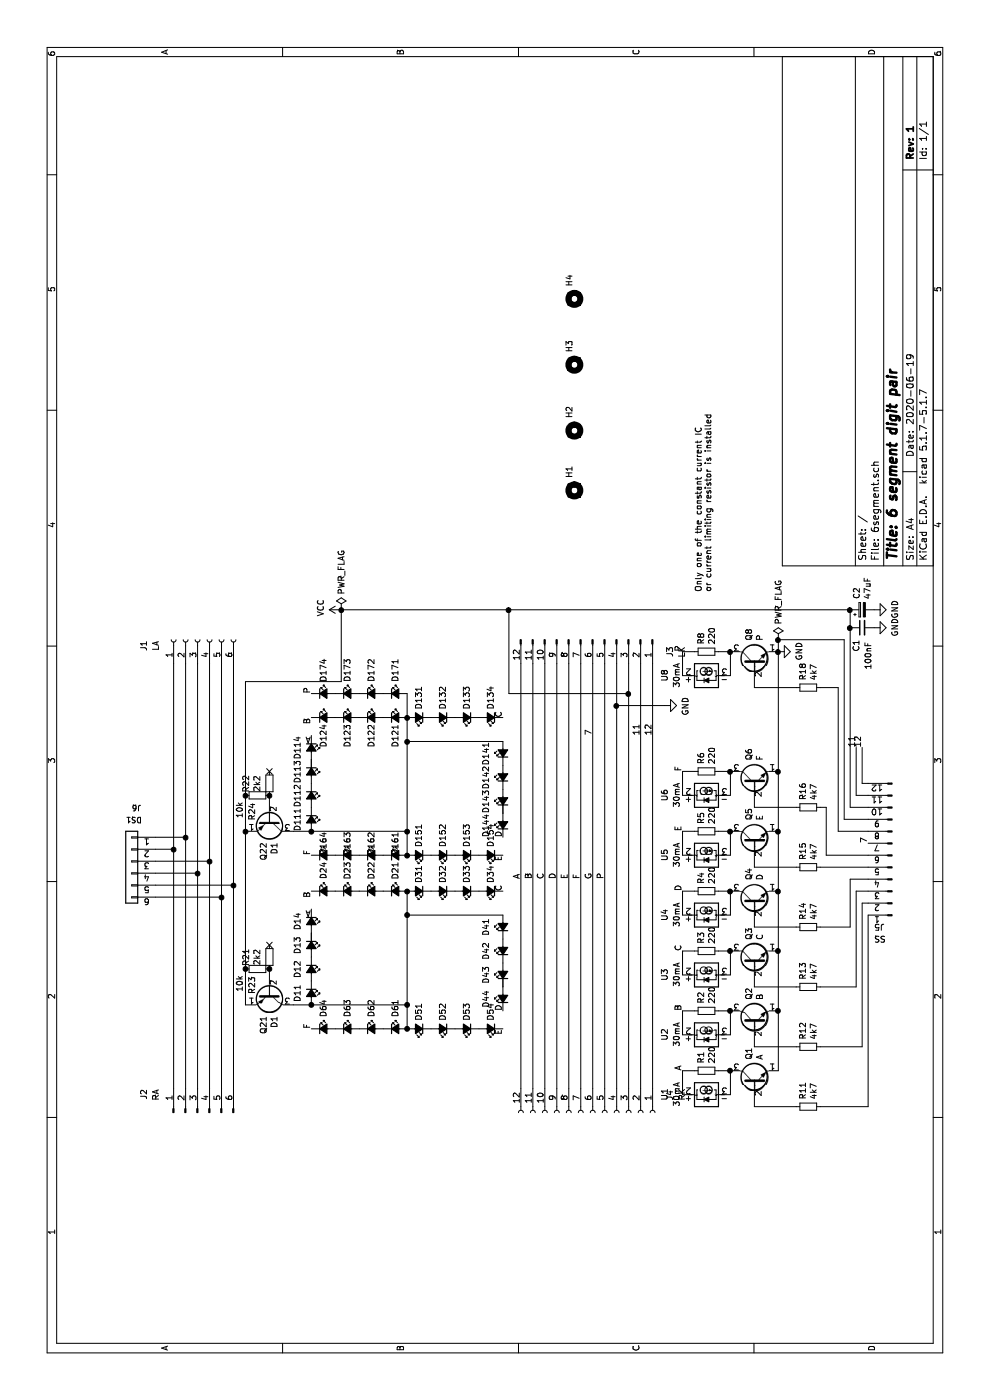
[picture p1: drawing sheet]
EESchema Schematic File Version 4
EELAYER 30 0
EELAYER END
$Descr A4 11693 8268
encoding utf-8
Sheet 1 1
Title "6 segment digit pair"
Date "2020-06-19"
Rev "1"
Comp ""
Comment1 ""
Comment2 ""
Comment3 ""
Comment4 ""
$EndDescr
$Comp
L Connector:Conn_01x06_Female J1
U 1 1
P 6350 1650
F 0 "J1" H 6300 2100 50  0000 C CNN
F 1 "LA" H 6300 2000 50  0000 C CNN
F 2 "Connector_PinSocket_2.54mm:PinSocket_1x06_P2.54mm_Horizontal" H 6350 1650 50  0001 C CNN
F 3 "~" H 6350 1650 50  0001 C CNN
	1    6350 1650
	1    0    0    -1  
$EndComp
$Comp
L Connector:Conn_01x06_Male J2
U 1 1
P 2400 1650
F 0 "J2" H 2600 2100 50  0000 R CNN
F 1 "RA" H 2600 2000 50  0000 R CNN
F 2 "Connector_PinHeader_2.54mm:PinHeader_1x06_P2.54mm_Horizontal" H 2400 1650 50  0001 C CNN
F 3 "~" H 2400 1650 50  0001 C CNN
	1    2400 1650
	1    0    0    -1  
$EndComp
$Comp
L Connector:Conn_01x12_Male J3
U 1 1
P 6350 4950
F 0 "J3" H 6450 5600 50  0000 C CNN
F 1 "LK" H 6450 5700 50  0000 C CNN
F 2 "Connector_PinHeader_2.54mm:PinHeader_1x12_P2.54mm_Horizontal" H 6350 4950 50  0001 C CNN
F 3 "~" H 6350 4950 50  0001 C CNN
	1    6350 4950
	-1   0    0    1   
$EndComp
$Comp
L Connector:Conn_01x12_Female J4
U 1 1
P 2400 4950
F 0 "J4" H 2300 5600 50  0000 R CNN
F 1 "RK" H 2300 5700 50  0000 R CNN
F 2 "Connector_PinSocket_2.54mm:PinSocket_1x12_P2.54mm_Horizontal" H 2400 4950 50  0001 C CNN
F 3 "~" H 2400 4950 50  0001 C CNN
	1    2400 4950
	-1   0    0    1   
$EndComp
Text Label 4250 2600 2    50   ~ 0
B
Text Label 4250 4200 0    50   ~ 0
C
Text Label 3250 4200 0    50   ~ 0
D
Text Label 3100 4200 2    50   ~ 0
E
Text Label 3100 2600 0    50   ~ 0
F
Text Label 4350 4350 0    50   ~ 0
A
Text Label 4350 4450 0    50   ~ 0
B
Text Label 4350 4550 0    50   ~ 0
C
Text Label 4350 4650 0    50   ~ 0
D
Text Label 4350 4750 0    50   ~ 0
E
Text Label 4350 4850 0    50   ~ 0
F
Text Label 4350 4950 0    50   ~ 0
G
Text Label 4350 5050 0    50   ~ 0
P
$Comp
L Device:Q_NPN_EBC Q2
U 1 1
P 3150 6300
F 0 "Q2" H 3341 6346 50  0000 L CNN
F 1 "B" H 3341 6255 50  0000 L CNN
F 2 "Package_TO_SOT_THT:TO-92" H 3350 6400 50  0001 C CNN
F 3 "~" H 3150 6300 50  0001 C CNN
	1    3150 6300
	1    0    0    -1  
$EndComp
$Comp
L Device:Q_NPN_EBC Q3
U 1 1
P 3650 6300
F 0 "Q3" H 3841 6346 50  0000 L CNN
F 1 "C" H 3841 6255 50  0000 L CNN
F 2 "Package_TO_SOT_THT:TO-92" H 3850 6400 50  0001 C CNN
F 3 "~" H 3650 6300 50  0001 C CNN
	1    3650 6300
	1    0    0    -1  
$EndComp
$Comp
L Device:Q_NPN_EBC Q4
U 1 1
P 4150 6300
F 0 "Q4" H 4341 6346 50  0000 L CNN
F 1 "D" H 4341 6255 50  0000 L CNN
F 2 "Package_TO_SOT_THT:TO-92" H 4350 6400 50  0001 C CNN
F 3 "~" H 4150 6300 50  0001 C CNN
	1    4150 6300
	1    0    0    -1  
$EndComp
$Comp
L Device:Q_NPN_EBC Q5
U 1 1
P 4650 6300
F 0 "Q5" H 4841 6346 50  0000 L CNN
F 1 "E" H 4841 6255 50  0000 L CNN
F 2 "Package_TO_SOT_THT:TO-92" H 4850 6400 50  0001 C CNN
F 3 "~" H 4650 6300 50  0001 C CNN
	1    4650 6300
	1    0    0    -1  
$EndComp
$Comp
L Device:Q_NPN_EBC Q6
U 1 1
P 5150 6300
F 0 "Q6" H 5341 6346 50  0000 L CNN
F 1 "F" H 5341 6255 50  0000 L CNN
F 2 "Package_TO_SOT_THT:TO-92" H 5350 6400 50  0001 C CNN
F 3 "~" H 5150 6300 50  0001 C CNN
	1    5150 6300
	1    0    0    -1  
$EndComp
$Comp
L Device:Q_NPN_EBC Q8
U 1 1
P 6150 6300
F 0 "Q8" H 6341 6346 50  0000 L CNN
F 1 "P" H 6341 6255 50  0000 L CNN
F 2 "Package_TO_SOT_THT:TO-92" H 6350 6400 50  0001 C CNN
F 3 "~" H 6150 6300 50  0001 C CNN
	1    6150 6300
	1    0    0    -1  
$EndComp
Wire Wire Line
	2750 6500 3250 6500
Connection ~ 3250 6500
Wire Wire Line
	3250 6500 3750 6500
Connection ~ 3750 6500
Wire Wire Line
	3750 6500 4250 6500
Connection ~ 4250 6500
Wire Wire Line
	4250 6500 4750 6500
Connection ~ 4750 6500
Wire Wire Line
	4750 6500 5250 6500
Connection ~ 5250 6500
$Comp
L power:GND #PWR01
U 1 1
P 6250 6500
F 0 "#PWR01" H 6250 6250 50  0001 C CNN
F 1 "GND" H 6255 6327 50  0000 C CNN
F 2 "" H 6250 6500 50  0001 C CNN
F 3 "" H 6250 6500 50  0001 C CNN
	1    6250 6500
	1    0    0    -1  
$EndComp
Connection ~ 6250 6500
$Comp
L power:PWR_FLAG #FLG01
U 1 1
P 6350 6500
F 0 "#FLG01" H 6350 6575 50  0001 C CNN
F 1 "PWR_FLAG" V 6350 6628 50  0000 L CNN
F 2 "" H 6350 6500 50  0001 C CNN
F 3 "~" H 6350 6500 50  0001 C CNN
	1    6350 6500
	0    1    1    0   
$EndComp
$Comp
L Device:R_Small R2
U 1 1
P 3250 5900
F 0 "R2" H 3309 5946 50  0000 L CNN
F 1 "220" H 3309 5855 50  0000 L CNN
F 2 "Resistor_THT:R_Axial_DIN0309_L9.0mm_D3.2mm_P12.70mm_Horizontal" H 3250 5900 50  0001 C CNN
F 3 "~" H 3250 5900 50  0001 C CNN
	1    3250 5900
	1    0    0    -1  
$EndComp
$Comp
L Device:R_Small R1
U 1 1
P 2750 5900
F 0 "R1" H 2809 5946 50  0000 L CNN
F 1 "220" H 2809 5855 50  0000 L CNN
F 2 "Resistor_THT:R_Axial_DIN0309_L9.0mm_D3.2mm_P12.70mm_Horizontal" H 2750 5900 50  0001 C CNN
F 3 "~" H 2750 5900 50  0001 C CNN
	1    2750 5900
	1    0    0    -1  
$EndComp
$Comp
L Device:R_Small R3
U 1 1
P 3750 5900
F 0 "R3" H 3809 5946 50  0000 L CNN
F 1 "220" H 3809 5855 50  0000 L CNN
F 2 "Resistor_THT:R_Axial_DIN0309_L9.0mm_D3.2mm_P12.70mm_Horizontal" H 3750 5900 50  0001 C CNN
F 3 "~" H 3750 5900 50  0001 C CNN
	1    3750 5900
	1    0    0    -1  
$EndComp
$Comp
L Device:R_Small R4
U 1 1
P 4250 5900
F 0 "R4" H 4309 5946 50  0000 L CNN
F 1 "220" H 4309 5855 50  0000 L CNN
F 2 "Resistor_THT:R_Axial_DIN0309_L9.0mm_D3.2mm_P12.70mm_Horizontal" H 4250 5900 50  0001 C CNN
F 3 "~" H 4250 5900 50  0001 C CNN
	1    4250 5900
	1    0    0    -1  
$EndComp
$Comp
L Device:R_Small R5
U 1 1
P 4750 5900
F 0 "R5" H 4809 5946 50  0000 L CNN
F 1 "220" H 4809 5855 50  0000 L CNN
F 2 "Resistor_THT:R_Axial_DIN0309_L9.0mm_D3.2mm_P12.70mm_Horizontal" H 4750 5900 50  0001 C CNN
F 3 "~" H 4750 5900 50  0001 C CNN
	1    4750 5900
	1    0    0    -1  
$EndComp
$Comp
L Device:R_Small R6
U 1 1
P 5250 5900
F 0 "R6" H 5309 5946 50  0000 L CNN
F 1 "220" H 5309 5855 50  0000 L CNN
F 2 "Resistor_THT:R_Axial_DIN0309_L9.0mm_D3.2mm_P12.70mm_Horizontal" H 5250 5900 50  0001 C CNN
F 3 "~" H 5250 5900 50  0001 C CNN
	1    5250 5900
	1    0    0    -1  
$EndComp
$Comp
L Device:R_Small R8
U 1 1
P 6250 5900
F 0 "R8" H 6309 5946 50  0000 L CNN
F 1 "220" H 6309 5855 50  0000 L CNN
F 2 "Resistor_THT:R_Axial_DIN0309_L9.0mm_D3.2mm_P12.70mm_Horizontal" H 6250 5900 50  0001 C CNN
F 3 "~" H 6250 5900 50  0001 C CNN
	1    6250 5900
	1    0    0    -1  
$EndComp
Text Label 2750 5700 0    50   ~ 0
A
Text Label 3250 5700 0    50   ~ 0
B
Text Label 3750 5700 0    50   ~ 0
C
Text Label 4250 5700 0    50   ~ 0
D
Text Label 4750 5700 0    50   ~ 0
E
Text Label 5250 5700 0    50   ~ 0
F
Text Label 6250 5700 0    50   ~ 0
P
$Comp
L Device:R_Small R11
U 1 1
P 2450 6750
F 0 "R11" H 2509 6796 50  0000 L CNN
F 1 "4k7" H 2509 6705 50  0000 L CNN
F 2 "Resistor_THT:R_Axial_DIN0309_L9.0mm_D3.2mm_P12.70mm_Horizontal" H 2450 6750 50  0001 C CNN
F 3 "~" H 2450 6750 50  0001 C CNN
	1    2450 6750
	1    0    0    -1  
$EndComp
$Comp
L Device:R_Small R12
U 1 1
P 2950 6750
F 0 "R12" H 3009 6796 50  0000 L CNN
F 1 "4k7" H 3009 6705 50  0000 L CNN
F 2 "Resistor_THT:R_Axial_DIN0309_L9.0mm_D3.2mm_P12.70mm_Horizontal" H 2950 6750 50  0001 C CNN
F 3 "~" H 2950 6750 50  0001 C CNN
	1    2950 6750
	1    0    0    -1  
$EndComp
$Comp
L Device:R_Small R13
U 1 1
P 3450 6750
F 0 "R13" H 3509 6796 50  0000 L CNN
F 1 "4k7" H 3509 6705 50  0000 L CNN
F 2 "Resistor_THT:R_Axial_DIN0309_L9.0mm_D3.2mm_P12.70mm_Horizontal" H 3450 6750 50  0001 C CNN
F 3 "~" H 3450 6750 50  0001 C CNN
	1    3450 6750
	1    0    0    -1  
$EndComp
$Comp
L Device:R_Small R14
U 1 1
P 3950 6750
F 0 "R14" H 4009 6796 50  0000 L CNN
F 1 "4k7" H 4009 6705 50  0000 L CNN
F 2 "Resistor_THT:R_Axial_DIN0309_L9.0mm_D3.2mm_P12.70mm_Horizontal" H 3950 6750 50  0001 C CNN
F 3 "~" H 3950 6750 50  0001 C CNN
	1    3950 6750
	1    0    0    -1  
$EndComp
$Comp
L Device:R_Small R15
U 1 1
P 4450 6750
F 0 "R15" H 4509 6796 50  0000 L CNN
F 1 "4k7" H 4509 6705 50  0000 L CNN
F 2 "Resistor_THT:R_Axial_DIN0309_L9.0mm_D3.2mm_P12.70mm_Horizontal" H 4450 6750 50  0001 C CNN
F 3 "~" H 4450 6750 50  0001 C CNN
	1    4450 6750
	1    0    0    -1  
$EndComp
$Comp
L Device:R_Small R18
U 1 1
P 5950 6750
F 0 "R18" H 6009 6796 50  0000 L CNN
F 1 "4k7" H 6009 6705 50  0000 L CNN
F 2 "Resistor_THT:R_Axial_DIN0309_L9.0mm_D3.2mm_P12.70mm_Horizontal" H 5950 6750 50  0001 C CNN
F 3 "~" H 5950 6750 50  0001 C CNN
	1    5950 6750
	1    0    0    -1  
$EndComp
$Comp
L Device:R_Small R16
U 1 1
P 4950 6750
F 0 "R16" H 5009 6796 50  0000 L CNN
F 1 "4k7" H 5009 6705 50  0000 L CNN
F 2 "Resistor_THT:R_Axial_DIN0309_L9.0mm_D3.2mm_P12.70mm_Horizontal" H 4950 6750 50  0001 C CNN
F 3 "~" H 4950 6750 50  0001 C CNN
	1    4950 6750
	1    0    0    -1  
$EndComp
$Comp
L Connector:Conn_01x12_Male J5
U 1 1
P 4550 7450
F 0 "J5" H 4700 8050 50  0000 R CNN
F 1 "SS" H 4700 8150 50  0000 R CNN
F 2 "Connector_PinHeader_2.54mm:PinHeader_1x12_P2.54mm_Vertical" H 4550 7450 50  0001 C CNN
F 3 "~" H 4550 7450 50  0001 C CNN
	1    4550 7450
	0    -1   -1   0   
$EndComp
Wire Wire Line
	2450 6650 2450 6300
Wire Wire Line
	2950 6300 2950 6650
Wire Wire Line
	3450 6300 3450 6650
Wire Wire Line
	3950 6300 3950 6650
Wire Wire Line
	4450 6300 4450 6650
Wire Wire Line
	4950 6300 4950 6650
Wire Wire Line
	5950 6300 5950 6650
Wire Wire Line
	2450 7250 4050 7250
Wire Wire Line
	4150 7200 4150 7250
Wire Wire Line
	2950 7200 4150 7200
Wire Wire Line
	3450 7150 4250 7150
Wire Wire Line
	4250 7150 4250 7250
Wire Wire Line
	4350 7100 4350 7250
Wire Wire Line
	4550 6900 4950 6900
Wire Wire Line
	4950 6900 4950 6850
Wire Wire Line
	2450 6850 2450 7250
Wire Wire Line
	2950 6850 2950 7200
Wire Wire Line
	3950 7100 4350 7100
Wire Wire Line
	4550 6900 4550 7250
$Comp
L power:VCC #PWR0101
U 1 1
P 6600 2850
F 0 "#PWR0101" H 6600 2700 50  0001 C CNN
F 1 "VCC" H 6617 3023 50  0000 C CNN
F 2 "" H 6600 2850 50  0001 C CNN
F 3 "" H 6600 2850 50  0001 C CNN
	1    6600 2850
	1    0    0    -1  
$EndComp
$Comp
L power:PWR_FLAG #FLG0101
U 1 1
P 6600 2850
F 0 "#FLG0101" H 6600 2925 50  0001 C CNN
F 1 "PWR_FLAG" V 6600 2978 50  0000 L CNN
F 2 "" H 6600 2850 50  0001 C CNN
F 3 "~" H 6600 2850 50  0001 C CNN
	1    6600 2850
	0    1    1    0   
$EndComp
Connection ~ 6600 2850
$Comp
L Device:Q_NPN_EBC Q1
U 1 1
P 2650 6300
F 0 "Q1" H 2841 6346 50  0000 L CNN
F 1 "A" H 2841 6255 50  0000 L CNN
F 2 "Package_TO_SOT_THT:TO-92" H 2850 6400 50  0001 C CNN
F 3 "~" H 2650 6300 50  0001 C CNN
	1    2650 6300
	1    0    0    -1  
$EndComp
Wire Wire Line
	2750 6100 2550 6100
Wire Wire Line
	2750 5700 2550 5700
Wire Wire Line
	3050 6100 3250 6100
Wire Wire Line
	3550 6100 3750 6100
Wire Wire Line
	4050 6100 4250 6100
Wire Wire Line
	4550 6100 4750 6100
Wire Wire Line
	5050 6100 5250 6100
Wire Wire Line
	6050 6100 6250 6100
Wire Wire Line
	3050 5700 3250 5700
Wire Wire Line
	3250 5700 3250 5800
Wire Wire Line
	3750 5700 3750 5800
Wire Wire Line
	3550 5700 3750 5700
Wire Wire Line
	4050 5700 4250 5700
Wire Wire Line
	4250 5700 4250 5800
Wire Wire Line
	4550 5700 4750 5700
Wire Wire Line
	4750 5700 4750 5800
Wire Wire Line
	5050 5700 5250 5700
Wire Wire Line
	5250 5700 5250 5800
Wire Wire Line
	6050 5700 6250 5700
Wire Wire Line
	6250 5700 6250 5800
$Comp
L Ken:TM1810-3 U1
U 1 1
P 2550 5900
F 0 "U1" H 2500 6250 50  0000 L CNN
F 1 "30mA" H 2450 6150 50  0000 L CNN
F 2 "Package_TO_SOT_SMD:SOT-23" H 2700 5850 50  0001 L CNN
F 3 "" H 2560 5900 50  0001 C CNN
	1    2550 5900
	1    0    0    -1  
$EndComp
$Comp
L Ken:TM1810-3 U2
U 1 1
P 3050 5900
F 0 "U2" H 3000 6250 50  0000 L CNN
F 1 "30mA" H 2950 6150 50  0000 L CNN
F 2 "Package_TO_SOT_SMD:SOT-23" H 3200 5850 50  0001 L CNN
F 3 "" H 3060 5900 50  0001 C CNN
	1    3050 5900
	1    0    0    -1  
$EndComp
$Comp
L Ken:TM1810-3 U3
U 1 1
P 3550 5900
F 0 "U3" H 3500 6250 50  0000 L CNN
F 1 "30mA" H 3450 6150 50  0000 L CNN
F 2 "Package_TO_SOT_SMD:SOT-23" H 3700 5850 50  0001 L CNN
F 3 "" H 3560 5900 50  0001 C CNN
	1    3550 5900
	1    0    0    -1  
$EndComp
$Comp
L Ken:TM1810-3 U4
U 1 1
P 4050 5900
F 0 "U4" H 4000 6250 50  0000 L CNN
F 1 "30mA" H 3950 6150 50  0000 L CNN
F 2 "Package_TO_SOT_SMD:SOT-23" H 4200 5850 50  0001 L CNN
F 3 "" H 4060 5900 50  0001 C CNN
	1    4050 5900
	1    0    0    -1  
$EndComp
$Comp
L Ken:TM1810-3 U5
U 1 1
P 4550 5900
F 0 "U5" H 4500 6250 50  0000 L CNN
F 1 "30mA" H 4450 6150 50  0000 L CNN
F 2 "Package_TO_SOT_SMD:SOT-23" H 4700 5850 50  0001 L CNN
F 3 "" H 4560 5900 50  0001 C CNN
	1    4550 5900
	1    0    0    -1  
$EndComp
$Comp
L Ken:TM1810-3 U6
U 1 1
P 5050 5900
F 0 "U6" H 5000 6250 50  0000 L CNN
F 1 "30mA" H 4950 6150 50  0000 L CNN
F 2 "Package_TO_SOT_SMD:SOT-23" H 5200 5850 50  0001 L CNN
F 3 "" H 5060 5900 50  0001 C CNN
	1    5050 5900
	1    0    0    -1  
$EndComp
$Comp
L Ken:TM1810-3 U8
U 1 1
P 6050 5900
F 0 "U8" H 6000 6250 50  0000 L CNN
F 1 "30mA" H 5950 6150 50  0000 L CNN
F 2 "Package_TO_SOT_SMD:SOT-23" H 6200 5850 50  0001 L CNN
F 3 "" H 6060 5900 50  0001 C CNN
	1    6050 5900
	1    0    0    -1  
$EndComp
Wire Wire Line
	2600 5450 6150 5450
Wire Wire Line
	2600 5250 5900 5250
Wire Wire Line
	2600 5150 5800 5150
Wire Wire Line
	2600 5050 6150 5050
Wire Wire Line
	2600 4950 6150 4950
Wire Wire Line
	2600 4850 6150 4850
Wire Wire Line
	2600 4750 6150 4750
$Comp
L Mechanical:MountingHole H1
U 1 1
P 7600 4800
F 0 "H1" H 7700 4846 50  0000 L CNN
F 1 "MountingHole" H 7700 4755 50  0001 L CNN
F 2 "MountingHole:MountingHole_3.5mm" H 7600 4800 50  0001 C CNN
F 3 "~" H 7600 4800 50  0001 C CNN
	1    7600 4800
	1    0    0    -1  
$EndComp
$Comp
L Mechanical:MountingHole H2
U 1 1
P 8100 4800
F 0 "H2" H 8200 4846 50  0000 L CNN
F 1 "MountingHole" H 8200 4755 50  0001 L CNN
F 2 "MountingHole:MountingHole_3.5mm" H 8100 4800 50  0001 C CNN
F 3 "~" H 8100 4800 50  0001 C CNN
	1    8100 4800
	1    0    0    -1  
$EndComp
$Comp
L Mechanical:MountingHole H3
U 1 1
P 8650 4800
F 0 "H3" H 8750 4846 50  0000 L CNN
F 1 "MountingHole" H 8750 4755 50  0001 L CNN
F 2 "MountingHole:MountingHole_3.5mm" H 8650 4800 50  0001 C CNN
F 3 "~" H 8650 4800 50  0001 C CNN
	1    8650 4800
	1    0    0    -1  
$EndComp
$Comp
L Mechanical:MountingHole H4
U 1 1
P 9200 4800
F 0 "H4" H 9300 4846 50  0000 L CNN
F 1 "MountingHole" H 9300 4755 50  0001 L CNN
F 2 "MountingHole:MountingHole_3.5mm" H 9200 4800 50  0001 C CNN
F 3 "~" H 9200 4800 50  0001 C CNN
	1    9200 4800
	1    0    0    -1  
$EndComp
Wire Wire Line
	6250 6500 6350 6500
$Comp
L power:GND #PWR0102
U 1 1
P 5800 5550
F 0 "#PWR0102" H 5800 5300 50  0001 C CNN
F 1 "GND" H 5805 5377 50  0000 C CNN
F 2 "" H 5800 5550 50  0001 C CNN
F 3 "" H 5800 5550 50  0001 C CNN
	1    5800 5550
	-1   0    0    -1  
$EndComp
Wire Wire Line
	6000 2850 6000 2050
Wire Wire Line
	3450 6850 3450 7150
Wire Wire Line
	3950 6850 3950 7100
Wire Wire Line
	4450 6850 4450 7250
Wire Wire Line
	4950 7250 4950 7100
Wire Wire Line
	4850 7250 4850 7050
Wire Wire Line
	4850 7050 6350 7050
Wire Wire Line
	6350 7050 6350 6500
Connection ~ 6350 6500
Wire Wire Line
	4950 7100 6450 7100
Wire Wire Line
	2600 4450 6150 4450
Wire Wire Line
	2600 4350 6150 4350
Wire Wire Line
	5050 7250 5050 7150
Wire Wire Line
	5050 7150 5450 7150
Wire Wire Line
	5450 7200 5150 7200
Wire Wire Line
	5150 7200 5150 7250
Text Label 5450 7150 0    50   ~ 0
11
Text Label 5450 7200 0    50   ~ 0
12
$Comp
L Device:CP_Small C2
U 1 1
P 6600 7200
F 0 "C2" H 6688 7246 50  0000 L CNN
F 1 "47uF" H 6688 7155 50  0000 L CNN
F 2 "Capacitor_THT:CP_Radial_D5.0mm_P2.50mm" H 6600 7200 50  0001 C CNN
F 3 "~" H 6600 7200 50  0001 C CNN
	1    6600 7200
	1    0    0    -1  
$EndComp
$Comp
L Device:C_Small C1
U 1 1
P 6450 7200
F 0 "C1" H 6250 7250 50  0000 L CNN
F 1 "100nF" H 6100 7150 50  0000 L CNN
F 2 "Capacitor_THT:C_Rect_L7.0mm_W2.0mm_P5.00mm" H 6450 7200 50  0001 C CNN
F 3 "~" H 6450 7200 50  0001 C CNN
	1    6450 7200
	1    0    0    -1  
$EndComp
Connection ~ 6450 7100
Wire Wire Line
	6450 7100 6600 7100
$Comp
L power:GND #PWR02
U 1 1
P 6450 7300
F 0 "#PWR02" H 6450 7050 50  0001 C CNN
F 1 "GND" H 6455 7127 50  0000 C CNN
F 2 "" H 6450 7300 50  0001 C CNN
F 3 "" H 6450 7300 50  0001 C CNN
	1    6450 7300
	1    0    0    -1  
$EndComp
$Comp
L power:GND #PWR03
U 1 1
P 6600 7300
F 0 "#PWR03" H 6600 7050 50  0001 C CNN
F 1 "GND" H 6605 7127 50  0000 C CNN
F 2 "" H 6600 7300 50  0001 C CNN
F 3 "" H 6600 7300 50  0001 C CNN
	1    6600 7300
	1    0    0    -1  
$EndComp
Wire Wire Line
	2750 5800 2750 5700
Wire Wire Line
	2750 6100 2750 6000
Connection ~ 2750 6100
Wire Wire Line
	3250 6000 3250 6100
Connection ~ 3250 6100
Wire Wire Line
	3750 6000 3750 6100
Connection ~ 3750 6100
Wire Wire Line
	4250 6000 4250 6100
Connection ~ 4250 6100
Wire Wire Line
	4750 6000 4750 6100
Connection ~ 4750 6100
Wire Wire Line
	5250 6000 5250 6100
Connection ~ 5250 6100
Wire Wire Line
	6250 6000 6250 6100
Connection ~ 6250 6100
$Comp
L Device:LED_Small_ALT D61
U 1 1
P 3100 3300
F 0 "D61" V 3100 3398 50  0000 L CNN
F 1 "3mm" V 3055 3232 50  0001 R CNN
F 2 "LED_THT:LED_D3.0mm" V 3100 3300 50  0001 C CNN
F 3 "~" V 3100 3300 50  0001 C CNN
	1    3100 3300
	0    1    1    0   
$EndComp
$Comp
L Device:LED_Small_ALT D62
U 1 1
P 3100 3100
F 0 "D62" V 3100 3198 50  0000 L CNN
F 1 "3mm" V 3055 3032 50  0001 R CNN
F 2 "LED_THT:LED_D3.0mm" V 3100 3100 50  0001 C CNN
F 3 "~" V 3100 3100 50  0001 C CNN
	1    3100 3100
	0    1    1    0   
$EndComp
$Comp
L Device:LED_Small_ALT D63
U 1 1
P 3100 2900
F 0 "D63" V 3100 2998 50  0000 L CNN
F 1 "3mm" V 3055 2832 50  0001 R CNN
F 2 "LED_THT:LED_D3.0mm" V 3100 2900 50  0001 C CNN
F 3 "~" V 3100 2900 50  0001 C CNN
	1    3100 2900
	0    1    1    0   
$EndComp
$Comp
L Device:LED_Small_ALT D64
U 1 1
P 3100 2700
F 0 "D64" V 3100 2798 50  0000 L CNN
F 1 "3mm" V 3055 2632 50  0001 R CNN
F 2 "LED_THT:LED_D3.0mm" V 3100 2700 50  0001 C CNN
F 3 "~" V 3100 2700 50  0001 C CNN
	1    3100 2700
	0    1    1    0   
$EndComp
Wire Wire Line
	6000 2850 6600 2850
$Comp
L Device:LED_Small_ALT D21
U 1 1
P 4250 3300
F 0 "D21" V 4250 3398 50  0000 L CNN
F 1 "3mm" V 4205 3232 50  0001 R CNN
F 2 "LED_THT:LED_D3.0mm" V 4250 3300 50  0001 C CNN
F 3 "~" V 4250 3300 50  0001 C CNN
	1    4250 3300
	0    1    1    0   
$EndComp
$Comp
L Device:LED_Small_ALT D22
U 1 1
P 4250 3100
F 0 "D22" V 4250 3198 50  0000 L CNN
F 1 "3mm" V 4205 3032 50  0001 R CNN
F 2 "LED_THT:LED_D3.0mm" V 4250 3100 50  0001 C CNN
F 3 "~" V 4250 3100 50  0001 C CNN
	1    4250 3100
	0    1    1    0   
$EndComp
$Comp
L Device:LED_Small_ALT D23
U 1 1
P 4250 2900
F 0 "D23" V 4250 2998 50  0000 L CNN
F 1 "3mm" V 4205 2832 50  0001 R CNN
F 2 "LED_THT:LED_D3.0mm" V 4250 2900 50  0001 C CNN
F 3 "~" V 4250 2900 50  0001 C CNN
	1    4250 2900
	0    1    1    0   
$EndComp
$Comp
L Device:LED_Small_ALT D24
U 1 1
P 4250 2700
F 0 "D24" V 4250 2950 50  0000 R CNN
F 1 "3mm" V 4205 2632 50  0001 R CNN
F 2 "LED_THT:LED_D3.0mm" V 4250 2700 50  0001 C CNN
F 3 "~" V 4250 2700 50  0001 C CNN
	1    4250 2700
	0    1    1    0   
$EndComp
NoConn ~ 3800 2250
Wire Wire Line
	3600 2050 3300 2050
Connection ~ 3600 2250
$Comp
L Device:R_Small R23
U 1 1
P 3600 2150
F 0 "R23" H 3659 2196 50  0000 L CNN
F 1 "10k" H 3650 2300 50  0000 L CNN
F 2 "Resistor_THT:R_Axial_DIN0309_L9.0mm_D3.2mm_P12.70mm_Horizontal" H 3600 2150 50  0001 C CNN
F 3 "~" H 3600 2150 50  0001 C CNN
	1    3600 2150
	-1   0    0    -1  
$EndComp
$Comp
L Device:R_Small R21
U 1 1
P 3700 2250
F 0 "R21" V 3504 2250 50  0000 C CNN
F 1 "2k2" V 3595 2250 50  0000 C CNN
F 2 "Resistor_THT:R_Axial_DIN0309_L9.0mm_D3.2mm_P12.70mm_Horizontal" H 3700 2250 50  0001 C CNN
F 3 "~" H 3700 2250 50  0001 C CNN
	1    3700 2250
	0    -1   1    0   
$EndComp
$Comp
L Device:Q_PNP_EBC Q21
U 1 1
P 3400 2250
F 0 "Q21" H 3590 2204 50  0000 L CNN
F 1 "D1" H 3590 2295 50  0000 L CNN
F 2 "Package_TO_SOT_THT:TO-92" H 3600 2350 50  0001 C CNN
F 3 "~" H 3400 2250 50  0001 C CNN
	1    3400 2250
	-1   0    0    1   
$EndComp
Text Label 4100 2600 1    50   ~ 0
A
$Comp
L Device:LED_Small_ALT D11
U 1 1
P 3400 2600
F 0 "D11" H 3400 2487 50  0000 C CNN
F 1 "3mm" V 3355 2532 50  0001 R CNN
F 2 "LED_THT:LED_D3.0mm" V 3400 2600 50  0001 C CNN
F 3 "~" V 3400 2600 50  0001 C CNN
	1    3400 2600
	-1   0    0    1   
$EndComp
$Comp
L Device:LED_Small_ALT D12
U 1 1
P 3600 2600
F 0 "D12" H 3600 2487 50  0000 C CNN
F 1 "3mm" V 3555 2532 50  0001 R CNN
F 2 "LED_THT:LED_D3.0mm" V 3600 2600 50  0001 C CNN
F 3 "~" V 3600 2600 50  0001 C CNN
	1    3600 2600
	-1   0    0    1   
$EndComp
$Comp
L Device:LED_Small_ALT D13
U 1 1
P 3800 2600
F 0 "D13" H 3800 2487 50  0000 C CNN
F 1 "3mm" V 3755 2532 50  0001 R CNN
F 2 "LED_THT:LED_D3.0mm" V 3800 2600 50  0001 C CNN
F 3 "~" V 3800 2600 50  0001 C CNN
	1    3800 2600
	-1   0    0    1   
$EndComp
$Comp
L Device:LED_Small_ALT D14
U 1 1
P 4000 2600
F 0 "D14" H 4000 2487 50  0000 C CNN
F 1 "3mm" V 3955 2532 50  0001 R CNN
F 2 "LED_THT:LED_D3.0mm" V 4000 2600 50  0001 C CNN
F 3 "~" V 4000 2600 50  0001 C CNN
	1    4000 2600
	-1   0    0    1   
$EndComp
Wire Wire Line
	3800 2600 3900 2600
$Comp
L Device:LED_Small_ALT D31
U 1 1
P 4250 3500
F 0 "D31" V 4250 3432 50  0000 R CNN
F 1 "3mm" V 4205 3432 50  0001 R CNN
F 2 "LED_THT:LED_D3.0mm" V 4250 3500 50  0001 C CNN
F 3 "~" V 4250 3500 50  0001 C CNN
	1    4250 3500
	0    -1   -1   0   
$EndComp
$Comp
L Device:LED_Small_ALT D32
U 1 1
P 4250 3700
F 0 "D32" V 4250 3632 50  0000 R CNN
F 1 "3mm" V 4205 3632 50  0001 R CNN
F 2 "LED_THT:LED_D3.0mm" V 4250 3700 50  0001 C CNN
F 3 "~" V 4250 3700 50  0001 C CNN
	1    4250 3700
	0    -1   -1   0   
$EndComp
$Comp
L Device:LED_Small_ALT D33
U 1 1
P 4250 3900
F 0 "D33" V 4250 3832 50  0000 R CNN
F 1 "3mm" V 4205 3832 50  0001 R CNN
F 2 "LED_THT:LED_D3.0mm" V 4250 3900 50  0001 C CNN
F 3 "~" V 4250 3900 50  0001 C CNN
	1    4250 3900
	0    -1   -1   0   
$EndComp
$Comp
L Device:LED_Small_ALT D34
U 1 1
P 4250 4100
F 0 "D34" V 4250 4032 50  0000 R CNN
F 1 "3mm" V 4205 4032 50  0001 R CNN
F 2 "LED_THT:LED_D3.0mm" V 4250 4100 50  0001 C CNN
F 3 "~" V 4250 4100 50  0001 C CNN
	1    4250 4100
	0    -1   -1   0   
$EndComp
$Comp
L Device:LED_Small_ALT D41
U 1 1
P 3950 4200
F 0 "D41" H 3950 4343 50  0000 C CNN
F 1 "3mm" V 3905 4132 50  0001 R CNN
F 2 "LED_THT:LED_D3.0mm" V 3950 4200 50  0001 C CNN
F 3 "~" V 3950 4200 50  0001 C CNN
	1    3950 4200
	1    0    0    -1  
$EndComp
$Comp
L Device:LED_Small_ALT D42
U 1 1
P 3750 4200
F 0 "D42" H 3750 4343 50  0000 C CNN
F 1 "3mm" V 3705 4132 50  0001 R CNN
F 2 "LED_THT:LED_D3.0mm" V 3750 4200 50  0001 C CNN
F 3 "~" V 3750 4200 50  0001 C CNN
	1    3750 4200
	1    0    0    -1  
$EndComp
$Comp
L Device:LED_Small_ALT D43
U 1 1
P 3550 4200
F 0 "D43" H 3550 4343 50  0000 C CNN
F 1 "3mm" V 3505 4132 50  0001 R CNN
F 2 "LED_THT:LED_D3.0mm" V 3550 4200 50  0001 C CNN
F 3 "~" V 3550 4200 50  0001 C CNN
	1    3550 4200
	1    0    0    -1  
$EndComp
$Comp
L Device:LED_Small_ALT D44
U 1 1
P 3350 4200
F 0 "D44" H 3350 4343 50  0000 C CNN
F 1 "3mm" V 3305 4132 50  0001 R CNN
F 2 "LED_THT:LED_D3.0mm" V 3350 4200 50  0001 C CNN
F 3 "~" V 3350 4200 50  0001 C CNN
	1    3350 4200
	1    0    0    -1  
$EndComp
Wire Wire Line
	3550 4200 3450 4200
$Comp
L Device:LED_Small_ALT D51
U 1 1
P 3100 3500
F 0 "D51" V 3100 3432 50  0000 R CNN
F 1 "3mm" V 3055 3432 50  0001 R CNN
F 2 "LED_THT:LED_D3.0mm" V 3100 3500 50  0001 C CNN
F 3 "~" V 3100 3500 50  0001 C CNN
	1    3100 3500
	0    -1   -1   0   
$EndComp
$Comp
L Device:LED_Small_ALT D52
U 1 1
P 3100 3700
F 0 "D52" V 3100 3632 50  0000 R CNN
F 1 "3mm" V 3055 3632 50  0001 R CNN
F 2 "LED_THT:LED_D3.0mm" V 3100 3700 50  0001 C CNN
F 3 "~" V 3100 3700 50  0001 C CNN
	1    3100 3700
	0    -1   -1   0   
$EndComp
$Comp
L Device:LED_Small_ALT D53
U 1 1
P 3100 3900
F 0 "D53" V 3100 3832 50  0000 R CNN
F 1 "3mm" V 3055 3832 50  0001 R CNN
F 2 "LED_THT:LED_D3.0mm" V 3100 3900 50  0001 C CNN
F 3 "~" V 3100 3900 50  0001 C CNN
	1    3100 3900
	0    -1   -1   0   
$EndComp
$Comp
L Device:LED_Small_ALT D54
U 1 1
P 3100 4100
F 0 "D54" V 3100 4032 50  0000 R CNN
F 1 "3mm" V 3055 4032 50  0001 R CNN
F 2 "LED_THT:LED_D3.0mm" V 3100 4100 50  0001 C CNN
F 3 "~" V 3100 4100 50  0001 C CNN
	1    3100 4100
	0    -1   -1   0   
$EndComp
Wire Wire Line
	3300 2450 3300 2600
Wire Wire Line
	3300 2600 3300 3400
Connection ~ 3300 2600
Connection ~ 3100 3400
Connection ~ 3300 3400
Connection ~ 4250 3400
$Comp
L Connector_Generic:Conn_01x06 J6
U 1 1
P 4500 1100
F 0 "J6" H 4500 1550 45  0000 R CNN
F 1 "DS1" H 4550 1450 45  0000 R CNN
F 2 "Connectors:2X3" H 4500 1800 20  0001 C CNN
F 3 "~" H 4500 1100 50  0001 C CNN
F 4 "XXX-00000" H 4272 1434 60  0001 R CNN "Field4"
	1    4500 1100
	0    1    -1   0   
$EndComp
NoConn ~ 5250 2250
Connection ~ 5050 2250
$Comp
L Device:R_Small R24
U 1 1
P 5050 2150
F 0 "R24" H 5109 2196 50  0000 L CNN
F 1 "10k" H 5100 2300 50  0000 L CNN
F 2 "Resistor_THT:R_Axial_DIN0309_L9.0mm_D3.2mm_P12.70mm_Horizontal" H 5050 2150 50  0001 C CNN
F 3 "~" H 5050 2150 50  0001 C CNN
	1    5050 2150
	-1   0    0    -1  
$EndComp
$Comp
L Device:R_Small R22
U 1 1
P 5150 2250
F 0 "R22" V 4954 2250 50  0000 C CNN
F 1 "2k2" V 5045 2250 50  0000 C CNN
F 2 "Resistor_THT:R_Axial_DIN0309_L9.0mm_D3.2mm_P12.70mm_Horizontal" H 5150 2250 50  0001 C CNN
F 3 "~" H 5150 2250 50  0001 C CNN
	1    5150 2250
	0    -1   1    0   
$EndComp
$Comp
L Device:Q_PNP_EBC Q22
U 1 1
P 4850 2250
F 0 "Q22" H 5040 2204 50  0000 L CNN
F 1 "D1" H 5040 2295 50  0000 L CNN
F 2 "Package_TO_SOT_THT:TO-92" H 5050 2350 50  0001 C CNN
F 3 "~" H 4850 2250 50  0001 C CNN
	1    4850 2250
	-1   0    0    1   
$EndComp
Connection ~ 3600 2050
Wire Wire Line
	3600 2050 4750 2050
Text Label 5700 2600 2    50   ~ 0
B
Text Label 5700 4200 0    50   ~ 0
C
Text Label 4700 4200 0    50   ~ 0
D
Text Label 4550 4200 2    50   ~ 0
E
Text Label 4550 2600 0    50   ~ 0
F
$Comp
L Device:LED_Small_ALT D161
U 1 1
P 4550 3300
F 0 "D161" V 4550 3500 50  0000 R CNN
F 1 "3mm" V 4505 3232 50  0001 R CNN
F 2 "LED_THT:LED_D3.0mm" V 4550 3300 50  0001 C CNN
F 3 "~" V 4550 3300 50  0001 C CNN
	1    4550 3300
	0    1    1    0   
$EndComp
$Comp
L Device:LED_Small_ALT D162
U 1 1
P 4550 3100
F 0 "D162" V 4550 3300 50  0000 R CNN
F 1 "3mm" V 4505 3032 50  0001 R CNN
F 2 "LED_THT:LED_D3.0mm" V 4550 3100 50  0001 C CNN
F 3 "~" V 4550 3100 50  0001 C CNN
	1    4550 3100
	0    1    1    0   
$EndComp
$Comp
L Device:LED_Small_ALT D163
U 1 1
P 4550 2900
F 0 "D163" V 4550 3100 50  0000 R CNN
F 1 "3mm" V 4505 2832 50  0001 R CNN
F 2 "LED_THT:LED_D3.0mm" V 4550 2900 50  0001 C CNN
F 3 "~" V 4550 2900 50  0001 C CNN
	1    4550 2900
	0    1    1    0   
$EndComp
$Comp
L Device:LED_Small_ALT D164
U 1 1
P 4550 2700
F 0 "D164" V 4550 2900 50  0000 R CNN
F 1 "3mm" V 4505 2632 50  0001 R CNN
F 2 "LED_THT:LED_D3.0mm" V 4550 2700 50  0001 C CNN
F 3 "~" V 4550 2700 50  0001 C CNN
	1    4550 2700
	0    1    1    0   
$EndComp
$Comp
L Device:LED_Small_ALT D121
U 1 1
P 5700 3300
F 0 "D121" V 5700 3050 50  0000 L CNN
F 1 "3mm" V 5655 3232 50  0001 R CNN
F 2 "LED_THT:LED_D3.0mm" V 5700 3300 50  0001 C CNN
F 3 "~" V 5700 3300 50  0001 C CNN
	1    5700 3300
	0    1    1    0   
$EndComp
$Comp
L Device:LED_Small_ALT D122
U 1 1
P 5700 3100
F 0 "D122" V 5700 2850 50  0000 L CNN
F 1 "3mm" V 5655 3032 50  0001 R CNN
F 2 "LED_THT:LED_D3.0mm" V 5700 3100 50  0001 C CNN
F 3 "~" V 5700 3100 50  0001 C CNN
	1    5700 3100
	0    1    1    0   
$EndComp
$Comp
L Device:LED_Small_ALT D123
U 1 1
P 5700 2900
F 0 "D123" V 5700 2650 50  0000 L CNN
F 1 "3mm" V 5655 2832 50  0001 R CNN
F 2 "LED_THT:LED_D3.0mm" V 5700 2900 50  0001 C CNN
F 3 "~" V 5700 2900 50  0001 C CNN
	1    5700 2900
	0    1    1    0   
$EndComp
$Comp
L Device:LED_Small_ALT D124
U 1 1
P 5700 2700
F 0 "D124" V 5700 2450 50  0000 L CNN
F 1 "3mm" V 5655 2632 50  0001 R CNN
F 2 "LED_THT:LED_D3.0mm" V 5700 2700 50  0001 C CNN
F 3 "~" V 5700 2700 50  0001 C CNN
	1    5700 2700
	0    1    1    0   
$EndComp
Text Label 5550 2600 1    50   ~ 0
A
$Comp
L Device:LED_Small_ALT D111
U 1 1
P 4850 2600
F 0 "D111" H 4850 2487 50  0000 C CNN
F 1 "3mm" V 4805 2532 50  0001 R CNN
F 2 "LED_THT:LED_D3.0mm" V 4850 2600 50  0001 C CNN
F 3 "~" V 4850 2600 50  0001 C CNN
	1    4850 2600
	-1   0    0    1   
$EndComp
$Comp
L Device:LED_Small_ALT D112
U 1 1
P 5050 2600
F 0 "D112" H 5050 2487 50  0000 C CNN
F 1 "3mm" V 5005 2532 50  0001 R CNN
F 2 "LED_THT:LED_D3.0mm" V 5050 2600 50  0001 C CNN
F 3 "~" V 5050 2600 50  0001 C CNN
	1    5050 2600
	-1   0    0    1   
$EndComp
$Comp
L Device:LED_Small_ALT D113
U 1 1
P 5250 2600
F 0 "D113" H 5250 2487 50  0000 C CNN
F 1 "3mm" V 5205 2532 50  0001 R CNN
F 2 "LED_THT:LED_D3.0mm" V 5250 2600 50  0001 C CNN
F 3 "~" V 5250 2600 50  0001 C CNN
	1    5250 2600
	-1   0    0    1   
$EndComp
$Comp
L Device:LED_Small_ALT D114
U 1 1
P 5450 2600
F 0 "D114" H 5450 2487 50  0000 C CNN
F 1 "3mm" V 5405 2532 50  0001 R CNN
F 2 "LED_THT:LED_D3.0mm" V 5450 2600 50  0001 C CNN
F 3 "~" V 5450 2600 50  0001 C CNN
	1    5450 2600
	-1   0    0    1   
$EndComp
Wire Wire Line
	5250 2600 5350 2600
$Comp
L Device:LED_Small_ALT D131
U 1 1
P 5700 3500
F 0 "D131" V 5700 3432 50  0000 R CNN
F 1 "3mm" V 5655 3432 50  0001 R CNN
F 2 "LED_THT:LED_D3.0mm" V 5700 3500 50  0001 C CNN
F 3 "~" V 5700 3500 50  0001 C CNN
	1    5700 3500
	0    -1   -1   0   
$EndComp
$Comp
L Device:LED_Small_ALT D132
U 1 1
P 5700 3700
F 0 "D132" V 5700 3632 50  0000 R CNN
F 1 "3mm" V 5655 3632 50  0001 R CNN
F 2 "LED_THT:LED_D3.0mm" V 5700 3700 50  0001 C CNN
F 3 "~" V 5700 3700 50  0001 C CNN
	1    5700 3700
	0    -1   -1   0   
$EndComp
$Comp
L Device:LED_Small_ALT D133
U 1 1
P 5700 3900
F 0 "D133" V 5700 3832 50  0000 R CNN
F 1 "3mm" V 5655 3832 50  0001 R CNN
F 2 "LED_THT:LED_D3.0mm" V 5700 3900 50  0001 C CNN
F 3 "~" V 5700 3900 50  0001 C CNN
	1    5700 3900
	0    -1   -1   0   
$EndComp
$Comp
L Device:LED_Small_ALT D134
U 1 1
P 5700 4100
F 0 "D134" V 5700 4032 50  0000 R CNN
F 1 "3mm" V 5655 4032 50  0001 R CNN
F 2 "LED_THT:LED_D3.0mm" V 5700 4100 50  0001 C CNN
F 3 "~" V 5700 4100 50  0001 C CNN
	1    5700 4100
	0    -1   -1   0   
$EndComp
$Comp
L Device:LED_Small_ALT D141
U 1 1
P 5400 4200
F 0 "D141" H 5400 4343 50  0000 C CNN
F 1 "3mm" V 5355 4132 50  0001 R CNN
F 2 "LED_THT:LED_D3.0mm" V 5400 4200 50  0001 C CNN
F 3 "~" V 5400 4200 50  0001 C CNN
	1    5400 4200
	1    0    0    -1  
$EndComp
$Comp
L Device:LED_Small_ALT D142
U 1 1
P 5200 4200
F 0 "D142" H 5200 4343 50  0000 C CNN
F 1 "3mm" V 5155 4132 50  0001 R CNN
F 2 "LED_THT:LED_D3.0mm" V 5200 4200 50  0001 C CNN
F 3 "~" V 5200 4200 50  0001 C CNN
	1    5200 4200
	1    0    0    -1  
$EndComp
$Comp
L Device:LED_Small_ALT D143
U 1 1
P 5000 4200
F 0 "D143" H 5000 4343 50  0000 C CNN
F 1 "3mm" V 4955 4132 50  0001 R CNN
F 2 "LED_THT:LED_D3.0mm" V 5000 4200 50  0001 C CNN
F 3 "~" V 5000 4200 50  0001 C CNN
	1    5000 4200
	1    0    0    -1  
$EndComp
$Comp
L Device:LED_Small_ALT D144
U 1 1
P 4800 4200
F 0 "D144" H 4800 4343 50  0000 C CNN
F 1 "3mm" V 4755 4132 50  0001 R CNN
F 2 "LED_THT:LED_D3.0mm" V 4800 4200 50  0001 C CNN
F 3 "~" V 4800 4200 50  0001 C CNN
	1    4800 4200
	1    0    0    -1  
$EndComp
Wire Wire Line
	5000 4200 4900 4200
$Comp
L Device:LED_Small_ALT D151
U 1 1
P 4550 3500
F 0 "D151" V 4550 3432 50  0000 R CNN
F 1 "3mm" V 4505 3432 50  0001 R CNN
F 2 "LED_THT:LED_D3.0mm" V 4550 3500 50  0001 C CNN
F 3 "~" V 4550 3500 50  0001 C CNN
	1    4550 3500
	0    -1   -1   0   
$EndComp
$Comp
L Device:LED_Small_ALT D152
U 1 1
P 4550 3700
F 0 "D152" V 4550 3632 50  0000 R CNN
F 1 "3mm" V 4505 3632 50  0001 R CNN
F 2 "LED_THT:LED_D3.0mm" V 4550 3700 50  0001 C CNN
F 3 "~" V 4550 3700 50  0001 C CNN
	1    4550 3700
	0    -1   -1   0   
$EndComp
$Comp
L Device:LED_Small_ALT D153
U 1 1
P 4550 3900
F 0 "D153" V 4550 3832 50  0000 R CNN
F 1 "3mm" V 4505 3832 50  0001 R CNN
F 2 "LED_THT:LED_D3.0mm" V 4550 3900 50  0001 C CNN
F 3 "~" V 4550 3900 50  0001 C CNN
	1    4550 3900
	0    -1   -1   0   
$EndComp
$Comp
L Device:LED_Small_ALT D154
U 1 1
P 4550 4100
F 0 "D154" V 4550 4032 50  0000 R CNN
F 1 "3mm" V 4505 4032 50  0001 R CNN
F 2 "LED_THT:LED_D3.0mm" V 4550 4100 50  0001 C CNN
F 3 "~" V 4550 4100 50  0001 C CNN
	1    4550 4100
	0    -1   -1   0   
$EndComp
Wire Wire Line
	4750 2450 4750 2600
Wire Wire Line
	4750 2600 4750 3400
Connection ~ 4750 2600
Connection ~ 4550 3400
Connection ~ 4750 3400
Connection ~ 5700 3400
Wire Wire Line
	6000 2050 5050 2050
Connection ~ 4750 2050
Connection ~ 5050 2050
Wire Wire Line
	5050 2050 4750 2050
Wire Wire Line
	5250 6500 6250 6500
Wire Wire Line
	4750 7250 4750 7000
Wire Wire Line
	4750 7000 5950 7000
$Comp
L Device:LED_Small_ALT D171
U 1 1
P 5900 3300
F 0 "D171" V 5900 3398 50  0000 L CNN
F 1 "3mm" V 5855 3232 50  0001 R CNN
F 2 "LED_THT:LED_D3.0mm" V 5900 3300 50  0001 C CNN
F 3 "~" V 5900 3300 50  0001 C CNN
	1    5900 3300
	0    1    1    0   
$EndComp
$Comp
L Device:LED_Small_ALT D172
U 1 1
P 5900 3100
F 0 "D172" V 5900 3198 50  0000 L CNN
F 1 "3mm" V 5855 3032 50  0001 R CNN
F 2 "LED_THT:LED_D3.0mm" V 5900 3100 50  0001 C CNN
F 3 "~" V 5900 3100 50  0001 C CNN
	1    5900 3100
	0    1    1    0   
$EndComp
$Comp
L Device:LED_Small_ALT D173
U 1 1
P 5900 2900
F 0 "D173" V 5900 2998 50  0000 L CNN
F 1 "3mm" V 5855 2832 50  0001 R CNN
F 2 "LED_THT:LED_D3.0mm" V 5900 2900 50  0001 C CNN
F 3 "~" V 5900 2900 50  0001 C CNN
	1    5900 2900
	0    1    1    0   
$EndComp
$Comp
L Device:LED_Small_ALT D174
U 1 1
P 5900 2700
F 0 "D174" V 5900 2798 50  0000 L CNN
F 1 "3mm" V 5855 2632 50  0001 R CNN
F 2 "LED_THT:LED_D3.0mm" V 5900 2700 50  0001 C CNN
F 3 "~" V 5900 2700 50  0001 C CNN
	1    5900 2700
	0    1    1    0   
$EndComp
Wire Wire Line
	5900 3400 5700 3400
Text Label 5900 2600 0    50   ~ 0
P
Wire Wire Line
	3300 3400 3100 3400
Wire Wire Line
	3300 3400 4050 3400
Wire Wire Line
	4750 3400 4550 3400
Wire Wire Line
	4750 3400 5500 3400
Wire Wire Line
	4050 4200 4050 3400
Connection ~ 4050 3400
Wire Wire Line
	4050 3400 4250 3400
Wire Wire Line
	5500 4200 5500 3400
Connection ~ 5500 3400
Wire Wire Line
	5500 3400 5700 3400
Wire Wire Line
	5950 6850 5950 7000
Wire Wire Line
	6600 2850 6600 4250
Wire Wire Line
	2600 4650 6150 4650
Wire Wire Line
	5800 5550 5800 5150
Connection ~ 5800 5150
Wire Wire Line
	5800 5150 6150 5150
Wire Wire Line
	2600 4550 6150 4550
Wire Wire Line
	5900 4250 5900 5250
Connection ~ 5900 5250
Wire Wire Line
	5900 5250 6150 5250
Wire Wire Line
	6600 7100 6600 4250
Wire Wire Line
	5900 4250 6600 4250
Connection ~ 6600 7100
Connection ~ 6600 4250
Text Label 5550 5450 0    50   ~ 0
12
Wire Wire Line
	2600 5350 6150 5350
Text Label 5550 5350 0    50   ~ 0
11
Text Label 5550 4950 0    50   ~ 0
7
Text Label 4650 7250 0    50   ~ 0
7
Text Notes 6750 5950 0    50   ~ 0
Only one of the constant current IC\nor current limiting resistor is installed
Wire Wire Line
	2600 1450 4600 1450
Wire Wire Line
	2600 1650 4400 1650
Wire Wire Line
	2600 1750 4500 1750
Wire Wire Line
	2600 1850 4200 1850
Wire Wire Line
	2600 1950 4300 1950
Wire Wire Line
	2600 1550 4700 1550
Wire Wire Line
	4200 1300 4200 1850
Connection ~ 4200 1850
Wire Wire Line
	4200 1850 6150 1850
Wire Wire Line
	4300 1300 4300 1950
Connection ~ 4300 1950
Wire Wire Line
	4300 1950 6150 1950
Wire Wire Line
	4400 1300 4400 1650
Connection ~ 4400 1650
Wire Wire Line
	4500 1300 4500 1750
Connection ~ 4500 1750
Wire Wire Line
	4500 1750 6150 1750
Wire Wire Line
	4600 1300 4600 1450
Connection ~ 4600 1450
Wire Wire Line
	4600 1450 6150 1450
Wire Wire Line
	4400 1650 6150 1650
Wire Wire Line
	4700 1300 4700 1550
Connection ~ 4700 1550
Wire Wire Line
	4700 1550 6150 1550
$EndSCHEMATC
